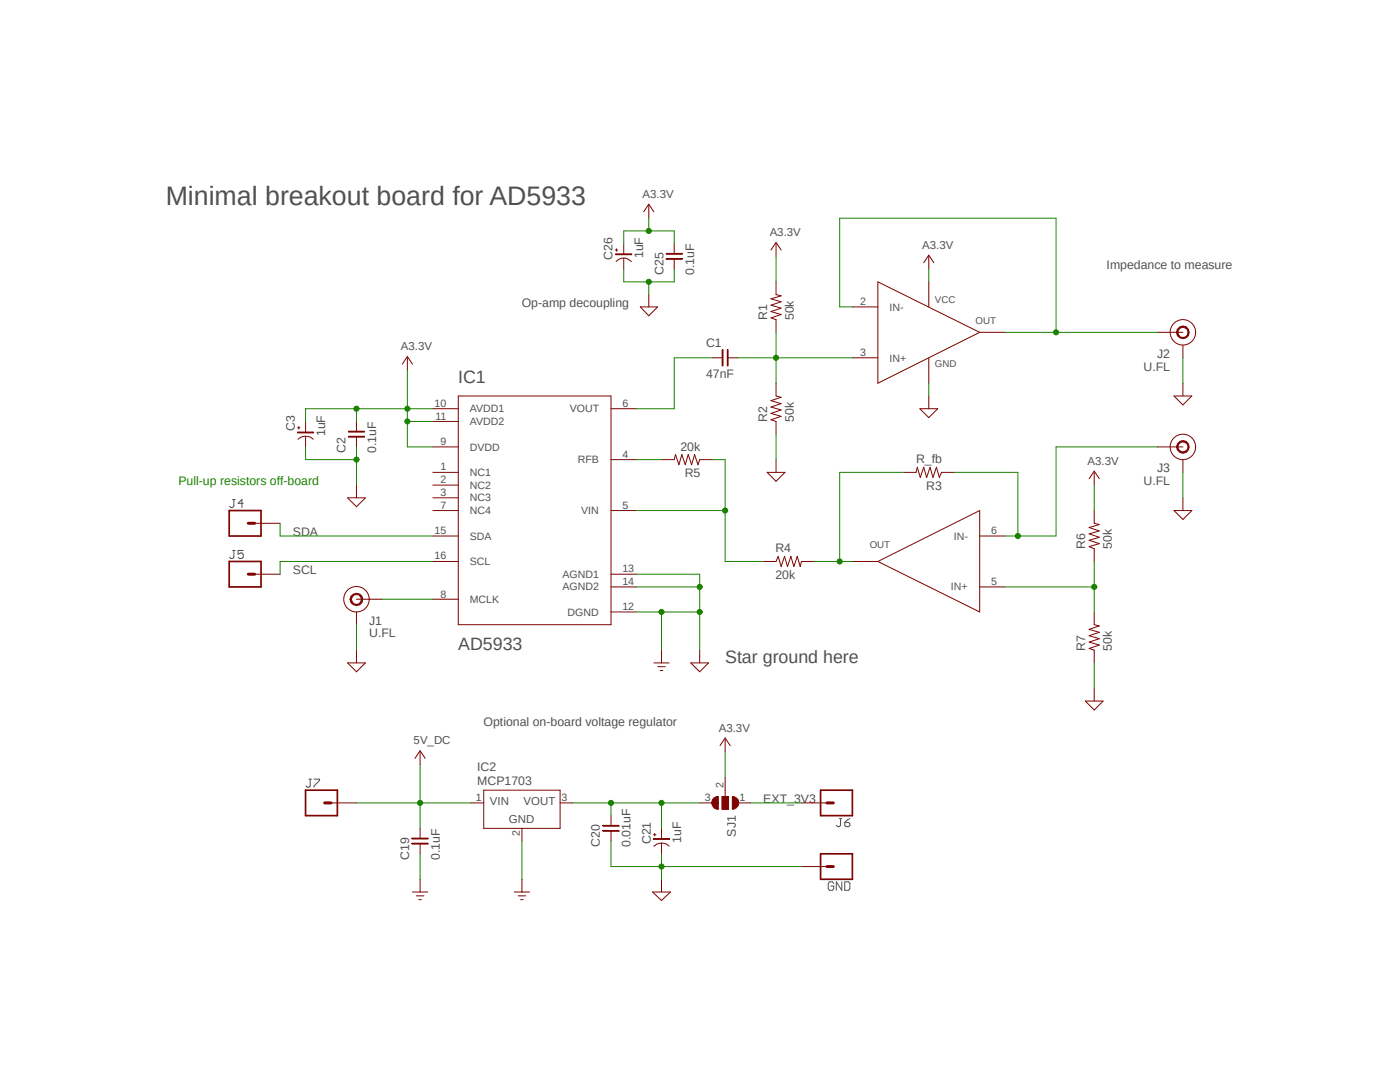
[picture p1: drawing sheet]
<?xml version="1.0" encoding="utf-8"?>
<!DOCTYPE eagle SYSTEM "eagle.dtd">
<!--
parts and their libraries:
SparkFun-Connectors: Licensing: Creative Commons ShareAlike 4.0 International - https://creativecommons.org/licenses/by-sa/4.0
-->
<eagle version="9.0.0">
<drawing>
<settings>
<setting alwaysvectorfont="no"/>
<setting keepoldvectorfont="yes"/>
<setting verticaltext="up"/>
</settings>
<grid distance="0.1" unitdist="inch" unit="inch" style="lines" multiple="1" display="no" altdistance="0.01" altunitdist="inch" altunit="inch"/>
<schematic xreflabel="%F%N/%S.%C%R" xrefpart="/%S.%C%R">
<libraries>
<library name="thomas">
<symbols>
<symbol name="GND">
<wire x1="-1.524" y1="0" x2="0" y2="0" width="0.254" layer="94"/>
<wire x1="0" y1="0" x2="1.524" y2="0" width="0.254" layer="94"/>
<wire x1="-0.762" y1="-0.762" x2="0.762" y2="-0.762" width="0.254" layer="94"/>
<wire x1="-0.254" y1="-1.524" x2="0.254" y2="-1.524" width="0.254" layer="94"/>
<pin name="GND" x="0" y="2.54" visible="off" length="short" direction="sup" rot="R270"/>
</symbol>
<symbol name="VCC">
<wire x1="-1.016" y1="1.27" x2="0" y2="2.794" width="0.254" layer="94"/>
<wire x1="0" y1="2.794" x2="1.016" y2="1.27" width="0.254" layer="94"/>
<text x="-1.27" y="4.064" size="1.6764" layer="95">&gt;VALUE</text>
<pin name="VCC" x="0" y="0" visible="pad" length="short" direction="sup" rot="R90"/>
</symbol>
<symbol name="RESISTOR">
<wire x1="-2.54" y1="0" x2="-2.159" y2="1.016" width="0.1524" layer="94"/>
<wire x1="-2.159" y1="1.016" x2="-1.524" y2="-1.016" width="0.1524" layer="94"/>
<wire x1="-1.524" y1="-1.016" x2="-0.889" y2="1.016" width="0.1524" layer="94"/>
<wire x1="-0.889" y1="1.016" x2="-0.254" y2="-1.016" width="0.1524" layer="94"/>
<wire x1="-0.254" y1="-1.016" x2="0.381" y2="1.016" width="0.1524" layer="94"/>
<wire x1="0.381" y1="1.016" x2="1.016" y2="-1.016" width="0.1524" layer="94"/>
<wire x1="1.016" y1="-1.016" x2="1.651" y2="1.016" width="0.1524" layer="94"/>
<wire x1="1.651" y1="1.016" x2="2.286" y2="-1.016" width="0.1524" layer="94"/>
<wire x1="2.286" y1="-1.016" x2="2.54" y2="0" width="0.1524" layer="94"/>
<text x="-2.667" y="1.7526" size="1.778" layer="95">&gt;NAME</text>
<text x="-2.667" y="-3.556" size="1.778" layer="96">&gt;VALUE</text>
<pin name="2" x="5.08" y="0" visible="off" length="short" direction="pas" swaplevel="1" rot="R180"/>
<pin name="1" x="-5.08" y="0" visible="off" length="short" direction="pas" swaplevel="1"/>
</symbol>
<symbol name="CAPACITOR">
<wire x1="-0.508" y1="0" x2="-2.54" y2="0" width="0.1524" layer="94"/>
<wire x1="0.508" y1="0" x2="2.54" y2="0" width="0.1524" layer="94"/>
<text x="-3.81" y="2.159" size="1.778" layer="95">&gt;NAME</text>
<text x="-3.81" y="-3.937" size="1.778" layer="96">&gt;VALUE</text>
<rectangle x1="-0.635" y1="-1.651" x2="-0.381" y2="1.651" layer="94"/>
<rectangle x1="0.381" y1="-1.651" x2="0.635" y2="1.651" layer="94"/>
<pin name="1" x="-2.54" y="0" visible="off" length="point" direction="pas" swaplevel="1"/>
<pin name="2" x="2.54" y="0" visible="off" length="point" direction="pas" swaplevel="1" rot="R180"/>
</symbol>
<symbol name="AD5933">
<wire x1="-15.24" y1="22.86" x2="15.24" y2="22.86" width="0.254" layer="94"/>
<wire x1="15.24" y1="22.86" x2="15.24" y2="-22.86" width="0.254" layer="94"/>
<wire x1="15.24" y1="-22.86" x2="-15.24" y2="-22.86" width="0.254" layer="94"/>
<wire x1="-15.24" y1="-22.86" x2="-15.24" y2="22.86" width="0.254" layer="94"/>
<text x="-15.24" y="25.4" size="2.54" layer="95">&gt;NAME</text>
<text x="-15.24" y="-27.94" size="2.54" layer="96">&gt;VALUE</text>
<pin name="NC1" x="-20.32" y="7.62" length="middle" direction="nc"/>
<pin name="NC2" x="-20.32" y="5.08" length="middle" direction="nc"/>
<pin name="NC3" x="-20.32" y="2.54" length="middle" direction="nc"/>
<pin name="RFB" x="20.32" y="10.16" length="middle" rot="R180"/>
<pin name="VIN" x="20.32" y="0" length="middle" rot="R180"/>
<pin name="VOUT" x="20.32" y="20.32" length="middle" rot="R180"/>
<pin name="NC4" x="-20.32" y="0" length="middle" direction="nc"/>
<pin name="MCLK" x="-20.32" y="-17.78" length="middle"/>
<pin name="DVDD" x="-20.32" y="12.7" length="middle"/>
<pin name="AVDD1" x="-20.32" y="20.32" length="middle"/>
<pin name="AVDD2" x="-20.32" y="17.78" length="middle"/>
<pin name="DGND" x="20.32" y="-20.32" length="middle" rot="R180"/>
<pin name="AGND1" x="20.32" y="-12.7" length="middle" rot="R180"/>
<pin name="AGND2" x="20.32" y="-15.24" length="middle" rot="R180"/>
<pin name="SDA" x="-20.32" y="-5.08" length="middle"/>
<pin name="SCL" x="-20.32" y="-10.16" length="middle"/>
</symbol>
<symbol name="OPAMP_PRIMARY">
<wire x1="-7.62" y1="10.16" x2="-7.62" y2="-10.16" width="0.254" layer="94"/>
<wire x1="-7.62" y1="-10.16" x2="12.7" y2="0" width="0.254" layer="94"/>
<wire x1="12.7" y1="0" x2="-7.62" y2="10.16" width="0.254" layer="94"/>
<text x="3.81" y="5.842" size="1.4224" layer="95">VCC</text>
<text x="3.81" y="-6.858" size="1.4224" layer="95">GND</text>
<text x="11.938" y="1.778" size="1.4224" layer="95">OUT</text>
<pin name="IN-" x="-12.7" y="5.08" length="middle"/>
<pin name="IN+" x="-12.7" y="-5.08" length="middle"/>
<pin name="OUT" x="17.78" y="0" visible="off" length="middle" rot="R180"/>
<pin name="VCC" x="2.54" y="10.16" visible="off" length="middle" rot="R270"/>
<pin name="GND" x="2.54" y="-10.16" visible="off" length="middle" rot="R90"/>
<text x="11.43" y="-7.62" size="2.54" layer="95">&gt;VALUE</text>
</symbol>
<symbol name="OPAMP">
<wire x1="-7.62" y1="10.16" x2="-7.62" y2="-10.16" width="0.254" layer="94"/>
<wire x1="-7.62" y1="-10.16" x2="12.7" y2="0" width="0.254" layer="94"/>
<wire x1="12.7" y1="0" x2="-7.62" y2="10.16" width="0.254" layer="94"/>
<text x="10.16" y="2.54" size="1.4224" layer="95">OUT</text>
<pin name="IN-" x="-12.7" y="5.08" length="middle"/>
<pin name="IN+" x="-12.7" y="-5.08" length="middle"/>
<pin name="OUT" x="17.78" y="0" visible="off" length="middle" rot="R180"/>
<text x="5.08" y="-10.16" size="2.54" layer="96">&gt;VALUE</text>
</symbol>
<symbol name="CAPACITOR+">
<wire x1="1.016" y1="-1.524" x2="1.016" y2="1.524" width="0.254" layer="94" curve="-90"/>
<wire x1="-1.27" y1="1.651" x2="-1.27" y2="1.143" width="0.1524" layer="94"/>
<wire x1="-1.016" y1="1.397" x2="-1.524" y2="1.397" width="0.1524" layer="94"/>
<wire x1="-2.54" y1="0" x2="-0.381" y2="0" width="0.1524" layer="94"/>
<wire x1="2.54" y1="0" x2="0.381" y2="0" width="0.1524" layer="94"/>
<text x="-3.81" y="2.159" size="1.778" layer="95">&gt;NAME</text>
<text x="-3.81" y="-3.937" size="1.778" layer="96">&gt;VALUE</text>
<rectangle x1="-0.508" y1="-1.651" x2="-0.254" y2="1.651" layer="94"/>
<pin name="1" x="-2.54" y="0" visible="off" length="point" direction="pas" swaplevel="1"/>
<pin name="2" x="2.54" y="0" visible="off" length="point" direction="pas" swaplevel="1" rot="R180"/>
</symbol>
<symbol name="AGND">
<pin name="P$1" x="0" y="2.54" visible="off" length="short" direction="sup" rot="R270"/>
<wire x1="-1.778" y1="0" x2="1.778" y2="0" width="0.254" layer="94"/>
<wire x1="1.778" y1="0" x2="0" y2="-1.778" width="0.254" layer="94"/>
<wire x1="0" y1="-1.778" x2="-1.778" y2="0" width="0.254" layer="94"/>
</symbol>
<symbol name="MCP1703">
<wire x1="-7.62" y1="-2.54" x2="7.62" y2="-2.54" width="0.254" layer="94"/>
<wire x1="7.62" y1="-2.54" x2="7.62" y2="5.08" width="0.254" layer="94"/>
<wire x1="7.62" y1="5.08" x2="-7.62" y2="5.08" width="0.254" layer="94"/>
<wire x1="-7.62" y1="5.08" x2="-7.62" y2="-2.54" width="0.254" layer="94"/>
<text x="-8.89" y="8.89" size="1.778" layer="95">&gt;NAME</text>
<text x="-8.89" y="6.096" size="1.778" layer="96">&gt;VALUE</text>
<text x="-2.54" y="-1.524" size="1.6764" layer="95">GND</text>
<text x="0.381" y="2.032" size="1.6764" layer="95">VOUT</text>
<text x="-6.35" y="2.032" size="1.6764" layer="95">VIN</text>
<pin name="GND" x="0" y="-5.08" visible="pad" length="short" direction="pwr" rot="R90"/>
<pin name="VIN" x="-10.16" y="2.54" visible="pad" length="short" direction="pwr"/>
<pin name="VOUT" x="10.16" y="2.54" visible="pad" length="short" direction="pwr" rot="R180"/>
</symbol>
</symbols>
<devicesets>
<deviceset name="RESISTOR" prefix="R" uservalue="yes">
<gates>
<gate name="G$1" symbol="RESISTOR" x="0" y="0"/>
</gates>
<devices>
<device name="0805" package="0805">
<connects>
<connect gate="G$1" pin="1" pad="1"/>
<connect gate="G$1" pin="2" pad="2"/>
</connects>
<technologies>
<technology name="SMD"/>
</technologies>
</device>
<device name="1206" package="1206">
<connects>
<connect gate="G$1" pin="1" pad="1"/>
<connect gate="G$1" pin="2" pad="2"/>
</connects>
<technologies>
<technology name="SMD"/>
</technologies>
</device>
</devices>
</deviceset>
<deviceset name="CAPACITOR" prefix="C" uservalue="yes">
<gates>
<gate name="G$1" symbol="CAPACITOR" x="0" y="0"/>
</gates>
<devices>
<device name="0805" package="0805">
<connects>
<connect gate="G$1" pin="1" pad="1"/>
<connect gate="G$1" pin="2" pad="2"/>
</connects>
<technologies>
<technology name=""/>
</technologies>
</device>
<device name="1206" package="1206">
<connects>
<connect gate="G$1" pin="1" pad="1"/>
<connect gate="G$1" pin="2" pad="2"/>
</connects>
<technologies>
<technology name=""/>
</technologies>
</device>
</devices>
</deviceset>
<deviceset name="AD5933" prefix="IC">
<gates>
<gate name="G$1" symbol="AD5933" x="0" y="0"/>
</gates>
<devices>
<device name="" package="SSOP_16">
<connects>
<connect gate="G$1" pin="AGND1" pad="13"/>
<connect gate="G$1" pin="AGND2" pad="14"/>
<connect gate="G$1" pin="AVDD1" pad="10"/>
<connect gate="G$1" pin="AVDD2" pad="11"/>
<connect gate="G$1" pin="DGND" pad="12"/>
<connect gate="G$1" pin="DVDD" pad="9"/>
<connect gate="G$1" pin="MCLK" pad="8"/>
<connect gate="G$1" pin="NC1" pad="1"/>
<connect gate="G$1" pin="NC2" pad="2"/>
<connect gate="G$1" pin="NC3" pad="3"/>
<connect gate="G$1" pin="NC4" pad="7"/>
<connect gate="G$1" pin="RFB" pad="4"/>
<connect gate="G$1" pin="SCL" pad="16"/>
<connect gate="G$1" pin="SDA" pad="15"/>
<connect gate="G$1" pin="VIN" pad="5"/>
<connect gate="G$1" pin="VOUT" pad="6"/>
</connects>
<technologies>
<technology name=""/>
</technologies>
</device>
</devices>
</deviceset>
<deviceset name="GND">
<gates>
<gate name="G$1" symbol="GND" x="0" y="0"/>
</gates>
<devices>
<device name="">
<technologies>
<technology name=""/>
</technologies>
</device>
</devices>
</deviceset>
<deviceset name="3.3V">
<gates>
<gate name="G$1" symbol="VCC" x="0" y="0"/>
</gates>
<devices>
<device name="">
<technologies>
<technology name=""/>
</technologies>
</device>
</devices>
</deviceset>
<deviceset name="AD8606" prefix="IC">
<gates>
<gate name="G$2" symbol="OPAMP" x="-2.54" y="-12.7"/>
<gate name="G$1" symbol="OPAMP_PRIMARY" x="-2.54" y="12.7"/>
</gates>
<devices>
<device name="" package="MSOP_8">
<connects>
<connect gate="G$1" pin="GND" pad="P$4"/>
<connect gate="G$1" pin="IN+" pad="P$3"/>
<connect gate="G$1" pin="IN-" pad="P$2"/>
<connect gate="G$1" pin="OUT" pad="P$1"/>
<connect gate="G$1" pin="VCC" pad="P$8"/>
<connect gate="G$2" pin="IN+" pad="P$5"/>
<connect gate="G$2" pin="IN-" pad="P$6"/>
<connect gate="G$2" pin="OUT" pad="P$7"/>
</connects>
<technologies>
<technology name=""/>
</technologies>
</device>
<device name="SOIC_8" package="SO_8">
<connects>
<connect gate="G$1" pin="GND" pad="4"/>
<connect gate="G$1" pin="IN+" pad="3"/>
<connect gate="G$1" pin="IN-" pad="2"/>
<connect gate="G$1" pin="OUT" pad="1"/>
<connect gate="G$1" pin="VCC" pad="8"/>
<connect gate="G$2" pin="IN+" pad="5"/>
<connect gate="G$2" pin="IN-" pad="6"/>
<connect gate="G$2" pin="OUT" pad="7"/>
</connects>
<technologies>
<technology name=""/>
</technologies>
</device>
</devices>
</deviceset>
<deviceset name="CAPACITOR+" prefix="C" uservalue="yes">
<gates>
<gate name="G$1" symbol="CAPACITOR+" x="0" y="0"/>
</gates>
<devices>
<device name="" package="1206">
<connects>
<connect gate="G$1" pin="1" pad="1"/>
<connect gate="G$1" pin="2" pad="2"/>
</connects>
<technologies>
<technology name=""/>
</technologies>
</device>
</devices>
</deviceset>
<deviceset name="AGND">
<gates>
<gate name="G$1" symbol="AGND" x="0" y="-2.54"/>
</gates>
<devices>
<device name="">
<technologies>
<technology name=""/>
</technologies>
</device>
</devices>
</deviceset>
<deviceset name="MCP1703" prefix="IC">
<gates>
<gate name="G$1" symbol="MCP1703" x="0" y="2.54"/>
</gates>
<devices>
<device name="" package="SOT-23A">
<connects>
<connect gate="G$1" pin="GND" pad="2"/>
<connect gate="G$1" pin="VIN" pad="1"/>
<connect gate="G$1" pin="VOUT" pad="3"/>
</connects>
<technologies>
<technology name=""/>
</technologies>
</device>
</devices>
</deviceset>
</devicesets>
</library>
<library name="jumper">
<symbols>
<symbol name="SJ_2">
<wire x1="-0.635" y1="-1.397" x2="0.635" y2="-1.397" width="1.27" layer="94" curve="180" cap="flat"/>
<wire x1="-0.635" y1="1.397" x2="0.635" y2="1.397" width="1.27" layer="94" curve="-180" cap="flat"/>
<wire x1="1.27" y1="-0.635" x2="-1.27" y2="-0.635" width="0.1524" layer="94"/>
<wire x1="-1.27" y1="-0.635" x2="-1.27" y2="0" width="0.1524" layer="94"/>
<wire x1="-1.27" y1="0" x2="-1.27" y2="0.635" width="0.1524" layer="94"/>
<wire x1="-1.27" y1="0.635" x2="1.27" y2="0.635" width="0.1524" layer="94"/>
<wire x1="1.27" y1="0.635" x2="1.27" y2="-0.635" width="0.1524" layer="94"/>
<wire x1="-2.54" y1="0" x2="-1.27" y2="0" width="0.1524" layer="94"/>
<text x="2.54" y="0.381" size="1.778" layer="95">&gt;NAME</text>
<text x="2.54" y="-1.905" size="1.778" layer="96">&gt;VALUE</text>
<rectangle x1="-1.27" y1="-0.635" x2="1.27" y2="0.635" layer="94"/>
<pin name="3" x="0" y="-5.08" visible="pad" length="short" direction="pas" rot="R90"/>
<pin name="1" x="0" y="5.08" visible="pad" length="short" direction="pas" rot="R270"/>
<pin name="2" x="-5.08" y="0" visible="pad" length="short" direction="pas"/>
</symbol>
</symbols>
<devicesets>
<deviceset name="SJ2W" prefix="SJ" uservalue="yes">
<gates>
<gate name="G$1" symbol="SJ_2" x="0" y="0"/>
</gates>
<devices>
<device name="W" package="SJ_2W">
<connects>
<connect gate="G$1" pin="1" pad="1"/>
<connect gate="G$1" pin="2" pad="2"/>
<connect gate="G$1" pin="3" pad="3"/>
</connects>
<package3dinstances>
<package3dinstance package3d_urn="urn:adsk.eagle:package:15476/1"/>
</package3dinstances>
<technologies>
<technology name=""/>
</technologies>
</device>
<device name="" package="SJ_2">
<connects>
<connect gate="G$1" pin="1" pad="1"/>
<connect gate="G$1" pin="2" pad="2"/>
<connect gate="G$1" pin="3" pad="3"/>
</connects>
<package3dinstances>
<package3dinstance package3d_urn="urn:adsk.eagle:package:15474/1"/>
</package3dinstances>
<technologies>
<technology name=""/>
</technologies>
</device>
</devices>
</deviceset>
</devicesets>
</library>
<library name="SparkFun-Connectors">
<symbols>
<symbol name="U.FL-1">
<circle x="0" y="0" radius="1.1359" width="0.254" layer="94"/>
<circle x="0" y="0" radius="2.54" width="0.254" layer="94"/>
<pin name="GND" x="0" y="-5.08" visible="off" length="short" rot="R90"/>
<pin name="SIGNAL" x="5.08" y="0" visible="off" length="middle" rot="R180"/>
<text x="2.54" y="-5.08" size="1.778" layer="95">&gt;NAME</text>
<text x="2.54" y="-7.62" size="1.778" layer="96">&gt;Value</text>
</symbol>
<symbol name="CONN_01">
<wire x1="3.81" y1="-2.54" x2="-2.54" y2="-2.54" width="0.4064" layer="94"/>
<wire x1="1.27" y1="0" x2="2.54" y2="0" width="0.6096" layer="94"/>
<wire x1="-2.54" y1="2.54" x2="-2.54" y2="-2.54" width="0.4064" layer="94"/>
<wire x1="3.81" y1="-2.54" x2="3.81" y2="2.54" width="0.4064" layer="94"/>
<wire x1="-2.54" y1="2.54" x2="3.81" y2="2.54" width="0.4064" layer="94"/>
<text x="-2.54" y="-4.826" size="1.778" layer="96" font="vector">&gt;VALUE</text>
<text x="-2.54" y="3.048" size="1.778" layer="95" font="vector">&gt;NAME</text>
<pin name="1" x="7.62" y="0" visible="off" length="middle" direction="pas" swaplevel="1" rot="R180"/>
</symbol>
</symbols>
<devicesets>
<deviceset name="U.FL2PIN" prefix="J" uservalue="yes">
<gates>
<gate name="G$1" symbol="U.FL-1" x="0" y="0"/>
</gates>
<devices>
<device name="" package="U.FL">
<connects>
<connect gate="G$1" pin="GND" pad="1 2"/>
<connect gate="G$1" pin="SIGNAL" pad="FEED"/>
</connects>
<package3dinstances>
<package3dinstance package3d_urn="urn:adsk.eagle:package:38237/1"/>
</package3dinstances>
<technologies>
<technology name="">
<attribute name="PROD_ID" value="CONN-09193"/>
<attribute name="SF_ID" value="WRL-09144" constant="no"/>
<attribute name="VALUE" value="U.FL"/>
</technology>
</technologies>
</device>
</devices>
</deviceset>
<deviceset name="CONN_01" prefix="J" uservalue="yes">
<gates>
<gate name="G$1" symbol="CONN_01" x="0" y="0"/>
</gates>
<devices>
<device name="PTH_LONGPAD" package="1X01_LONGPAD">
<connects>
<connect gate="G$1" pin="1" pad="1"/>
</connects>
<package3dinstances>
<package3dinstance package3d_urn="urn:adsk.eagle:package:38030/1"/>
</package3dinstances>
<technologies>
<technology name=""/>
</technologies>
</device>
<device name="" package="1X01">
<connects>
<connect gate="G$1" pin="1" pad="1"/>
</connects>
<package3dinstances>
<package3dinstance package3d_urn="urn:adsk.eagle:package:38028/1"/>
</package3dinstances>
<technologies>
<technology name=""/>
</technologies>
</device>
<device name="PTH_2MM" package="1X01_2MM">
<connects>
<connect gate="G$1" pin="1" pad="1"/>
</connects>
<package3dinstances>
<package3dinstance package3d_urn="urn:adsk.eagle:package:38029/1"/>
</package3dinstances>
<technologies>
<technology name=""/>
</technologies>
</device>
<device name="OFFSET" package="1X01_OFFSET">
<connects>
<connect gate="G$1" pin="1" pad="1"/>
</connects>
<package3dinstances>
<package3dinstance package3d_urn="urn:adsk.eagle:package:38035/1"/>
</package3dinstances>
<technologies>
<technology name=""/>
</technologies>
</device>
<device name="POGOPIN_HOLE_LARGE" package="1X01_POGOPIN_HOLE_0.061_DIA">
<connects>
<connect gate="G$1" pin="1" pad="1"/>
</connects>
<package3dinstances>
<package3dinstance package3d_urn="urn:adsk.eagle:package:38036/1"/>
</package3dinstances>
<technologies>
<technology name=""/>
</technologies>
</device>
<device name="POGOPIN_HOLE_0.58" package="1X01_POGOPIN_HOLE_0.58_DIA">
<connects>
<connect gate="G$1" pin="1" pad="1"/>
</connects>
<package3dinstances>
<package3dinstance package3d_urn="urn:adsk.eagle:package:38031/1"/>
</package3dinstances>
<technologies>
<technology name=""/>
</technologies>
</device>
<device name="SNAP-FEMALE" package="SNAP-FEMALE">
<connects>
<connect gate="G$1" pin="1" pad="1"/>
</connects>
<package3dinstances>
<package3dinstance package3d_urn="urn:adsk.eagle:package:38032/1"/>
</package3dinstances>
<technologies>
<technology name=""/>
</technologies>
</device>
<device name="SNAP-MALE" package="SNAP-MALE">
<connects>
<connect gate="G$1" pin="1" pad="2"/>
</connects>
<package3dinstances>
<package3dinstance package3d_urn="urn:adsk.eagle:package:38033/1"/>
</package3dinstances>
<technologies>
<technology name=""/>
</technologies>
</device>
<device name="SPRING-CONN" package="SPRING-CONNECTOR">
<connects>
<connect gate="G$1" pin="1" pad="P$2"/>
</connects>
<package3dinstances>
<package3dinstance package3d_urn="urn:adsk.eagle:package:38034/1"/>
</package3dinstances>
<technologies>
<technology name="">
<attribute name="SF_ID" value="PRT-11822" constant="no"/>
</technology>
</technologies>
</device>
<device name="PTH_NO_SILK_KIT" package="1X01NS_KIT">
<connects>
<connect gate="G$1" pin="1" pad="1"/>
</connects>
<package3dinstances>
<package3dinstance package3d_urn="urn:adsk.eagle:package:38038/1"/>
</package3dinstances>
<technologies>
<technology name=""/>
</technologies>
</device>
<device name="PTH_NO_SILK_YES_STOP" package="1X01_NO_SILK">
<connects>
<connect gate="G$1" pin="1" pad="1"/>
</connects>
<package3dinstances>
<package3dinstance package3d_urn="urn:adsk.eagle:package:38041/1"/>
</package3dinstances>
<technologies>
<technology name=""/>
</technologies>
</device>
<device name="SMTSO-256-ET-0.165DIA" package="SMTSO-256-ET-0.165DIA">
<connects>
<connect gate="G$1" pin="1" pad="P$1"/>
</connects>
<package3dinstances>
<package3dinstance package3d_urn="urn:adsk.eagle:package:38037/1"/>
</package3dinstances>
<technologies>
<technology name="">
<attribute name="PROD_ID" value="HW-08694" constant="no"/>
</technology>
</technologies>
</device>
</devices>
</deviceset>
</devicesets>
</library>
</libraries>
<attributes>
</attributes>
<variantdefs>
</variantdefs>
<classes>
<class number="0" name="default" width="0" drill="0">
</class>
</classes>
<parts>
<part name="IC1" library="thomas" deviceset="AD5933" device=""/>
<part name="R1" library="thomas" deviceset="RESISTOR" device="0805" technology="SMD" value="50k"/>
<part name="R2" library="thomas" deviceset="RESISTOR" device="0805" technology="SMD" value="50k"/>
<part name="R3" library="thomas" deviceset="RESISTOR" device="0805" technology="SMD" value="R_fb"/>
<part name="R4" library="thomas" deviceset="RESISTOR" device="0805" technology="SMD" value="20k"/>
<part name="R5" library="thomas" deviceset="RESISTOR" device="0805" technology="SMD" value="20k"/>
<part name="R6" library="thomas" deviceset="RESISTOR" device="0805" technology="SMD" value="50k"/>
<part name="R7" library="thomas" deviceset="RESISTOR" device="0805" technology="SMD" value="50k"/>
<part name="C1" library="thomas" deviceset="CAPACITOR" device="0805" value="47nF"/>
<part name="U$2" library="thomas" deviceset="GND" device=""/>
<part name="U$5" library="thomas" deviceset="3.3V" device="" value="A3.3V"/>
<part name="U$6" library="thomas" deviceset="3.3V" device="" value="A3.3V"/>
<part name="U$7" library="thomas" deviceset="3.3V" device="" value="A3.3V"/>
<part name="IC8" library="thomas" deviceset="AD8606" device="SOIC_8" value="AD8606SOIC_8"/>
<part name="U$8" library="thomas" deviceset="3.3V" device="" value="A3.3V"/>
<part name="C2" library="thomas" deviceset="CAPACITOR" device="0805" value="0.1uF"/>
<part name="C19" library="thomas" deviceset="CAPACITOR" device="0805" value="0.1uF"/>
<part name="C20" library="thomas" deviceset="CAPACITOR" device="0805" value="0.01uF"/>
<part name="U$32" library="thomas" deviceset="GND" device=""/>
<part name="U$33" library="thomas" deviceset="GND" device=""/>
<part name="C21" library="thomas" deviceset="CAPACITOR+" device="" value="1uF"/>
<part name="IC2_AVDD2" library="thomas" deviceset="3.3V" device="" value="A3.3V"/>
<part name="C3" library="thomas" deviceset="CAPACITOR+" device="" value="1uF"/>
<part name="C25" library="thomas" deviceset="CAPACITOR" device="0805" value="0.1uF"/>
<part name="U$46" library="thomas" deviceset="3.3V" device="" value="A3.3V"/>
<part name="C26" library="thomas" deviceset="CAPACITOR+" device="" value="1uF"/>
<part name="U$18" library="thomas" deviceset="AGND" device=""/>
<part name="U$4" library="thomas" deviceset="AGND" device=""/>
<part name="U$9" library="thomas" deviceset="AGND" device=""/>
<part name="U$10" library="thomas" deviceset="AGND" device=""/>
<part name="U$12" library="thomas" deviceset="AGND" device=""/>
<part name="U$3" library="thomas" deviceset="AGND" device=""/>
<part name="U$23" library="thomas" deviceset="AGND" device=""/>
<part name="U$25" library="thomas" deviceset="AGND" device=""/>
<part name="U3V7" library="thomas" deviceset="3.3V" device="" value="5V_DC"/>
<part name="U$11" library="thomas" deviceset="AGND" device=""/>
<part name="IC2" library="thomas" deviceset="MCP1703" device=""/>
<part name="U$1" library="thomas" deviceset="AGND" device=""/>
<part name="SJ1" library="jumper" deviceset="SJ2W" device="" package3d_urn="urn:adsk.eagle:package:15474/1"/>
<part name="J1" library="SparkFun-Connectors" deviceset="U.FL2PIN" device="" package3d_urn="urn:adsk.eagle:package:38237/1" value="U.FL"/>
<part name="J2" library="SparkFun-Connectors" deviceset="U.FL2PIN" device="" package3d_urn="urn:adsk.eagle:package:38237/1" value="U.FL"/>
<part name="J3" library="SparkFun-Connectors" deviceset="U.FL2PIN" device="" package3d_urn="urn:adsk.eagle:package:38237/1" value="U.FL"/>
<part name="J4" library="SparkFun-Connectors" deviceset="CONN_01" device="PTH_NO_SILK_YES_STOP" package3d_urn="urn:adsk.eagle:package:38041/1"/>
<part name="J5" library="SparkFun-Connectors" deviceset="CONN_01" device="PTH_NO_SILK_YES_STOP" package3d_urn="urn:adsk.eagle:package:38041/1"/>
<part name="J6" library="SparkFun-Connectors" deviceset="CONN_01" device="PTH_NO_SILK_YES_STOP" package3d_urn="urn:adsk.eagle:package:38041/1"/>
<part name="GND" library="SparkFun-Connectors" deviceset="CONN_01" device="PTH_NO_SILK_YES_STOP" package3d_urn="urn:adsk.eagle:package:38041/1"/>
<part name="J7" library="SparkFun-Connectors" deviceset="CONN_01" device="PTH_NO_SILK_YES_STOP" package3d_urn="urn:adsk.eagle:package:38041/1"/>
</parts>
<sheets>
<sheet>
<plain>
<text x="139.7" y="35.56" size="1.778" layer="97">Impedance to measure</text>
<text x="22.86" y="27.94" size="1.778" layer="97">Op-amp decoupling</text>
<text x="63.5" y="-43.18" size="2.54" layer="97">Star ground here</text>
<text x="15.24" y="-55.88" size="1.778" layer="97">Optional on-board voltage regulator</text>
<text x="-45.72" y="-7.62" size="1.778" layer="91">Pull-up resistors off-board</text>
<text x="-48.26" y="48.26" size="3.81" layer="97">Minimal breakout board for AD5933</text>
</plain>
<instances>
<instance part="IC1" gate="G$1" x="25.4" y="-12.7"/>
<instance part="R1" gate="G$1" x="73.66" y="27.94" rot="R90"/>
<instance part="R2" gate="G$1" x="73.66" y="7.62" rot="R90"/>
<instance part="R3" gate="G$1" x="104.14" y="-5.08" rot="R180"/>
<instance part="R4" gate="G$1" x="76.2" y="-22.86"/>
<instance part="R5" gate="G$1" x="55.88" y="-2.54" rot="R180"/>
<instance part="R6" gate="G$1" x="137.16" y="-17.78" rot="R90"/>
<instance part="R7" gate="G$1" x="137.16" y="-38.1" rot="R90"/>
<instance part="C1" gate="G$1" x="63.5" y="17.78"/>
<instance part="U$2" gate="G$1" x="50.8" y="-43.18"/>
<instance part="U$5" gate="G$1" x="137.16" y="-7.62"/>
<instance part="U$6" gate="G$1" x="73.66" y="38.1"/>
<instance part="U$7" gate="G$1" x="0" y="15.24"/>
<instance part="IC8" gate="G$2" x="106.68" y="-22.86" smashed="yes" rot="MR0"/>
<instance part="IC8" gate="G$1" x="101.6" y="22.86" smashed="yes"/>
<instance part="U$8" gate="G$1" x="104.14" y="35.56"/>
<instance part="C2" gate="G$1" x="-10.16" y="2.54" rot="R90"/>
<instance part="C19" gate="G$1" x="2.54" y="-78.74" rot="R90"/>
<instance part="C20" gate="G$1" x="40.64" y="-76.2" rot="R90"/>
<instance part="U$32" gate="G$1" x="22.86" y="-88.9"/>
<instance part="U$33" gate="G$1" x="2.54" y="-88.9"/>
<instance part="C21" gate="G$1" x="50.8" y="-78.74" rot="MR270"/>
<instance part="IC2_AVDD2" gate="G$1" x="63.5" y="-60.96"/>
<instance part="C3" gate="G$1" x="-20.32" y="2.54" rot="MR270"/>
<instance part="C25" gate="G$1" x="53.34" y="38.1" rot="R90"/>
<instance part="U$46" gate="G$1" x="48.26" y="45.72"/>
<instance part="C26" gate="G$1" x="43.18" y="38.1" rot="MR270"/>
<instance part="U$18" gate="G$1" x="50.8" y="-88.9"/>
<instance part="U$4" gate="G$1" x="137.16" y="-50.8"/>
<instance part="U$9" gate="G$1" x="154.94" y="-12.7"/>
<instance part="U$10" gate="G$1" x="154.94" y="10.16"/>
<instance part="U$12" gate="G$1" x="104.14" y="7.62"/>
<instance part="U$3" gate="G$1" x="73.66" y="-5.08"/>
<instance part="U$23" gate="G$1" x="48.26" y="27.94"/>
<instance part="U$25" gate="G$1" x="58.42" y="-43.18"/>
<instance part="U3V7" gate="G$1" x="2.54" y="-63.5"/>
<instance part="U$11" gate="G$1" x="-10.16" y="-10.16"/>
<instance part="IC2" gate="G$1" x="22.86" y="-73.66"/>
<instance part="U$1" gate="G$1" x="-10.16" y="-43.18"/>
<instance part="SJ1" gate="G$1" x="63.5" y="-71.12" rot="R270"/>
<instance part="J1" gate="G$1" x="-10.16" y="-30.48"/>
<instance part="J2" gate="G$1" x="154.94" y="22.86" rot="MR0"/>
<instance part="J3" gate="G$1" x="154.94" y="0" rot="MR0"/>
<instance part="J4" gate="G$1" x="-33.02" y="-15.24"/>
<instance part="J5" gate="G$1" x="-33.02" y="-25.4"/>
<instance part="J6" gate="G$1" x="86.36" y="-71.12" rot="R180"/>
<instance part="GND" gate="G$1" x="86.36" y="-83.82" rot="R180"/>
<instance part="J7" gate="G$1" x="-17.78" y="-71.12"/>
</instances>
<busses>
</busses>
<nets>
<net name="N$1" class="0">
<segment>
<wire x1="66.04" y1="17.78" x2="73.66" y2="17.78" width="0.1524" layer="91"/>
<wire x1="73.66" y1="17.78" x2="88.9" y2="17.78" width="0.1524" layer="91"/>
<wire x1="73.66" y1="22.86" x2="73.66" y2="17.78" width="0.1524" layer="91"/>
<wire x1="73.66" y1="12.7" x2="73.66" y2="17.78" width="0.1524" layer="91"/>
<junction x="73.66" y="17.78"/>
<pinref part="C1" gate="G$1" pin="2"/>
<pinref part="R1" gate="G$1" pin="1"/>
<pinref part="R2" gate="G$1" pin="2"/>
<pinref part="IC8" gate="G$1" pin="IN+"/>
</segment>
</net>
<net name="N$2" class="0">
<segment>
<wire x1="88.9" y1="27.94" x2="86.36" y2="27.94" width="0.1524" layer="91"/>
<wire x1="86.36" y1="27.94" x2="86.36" y2="45.72" width="0.1524" layer="91"/>
<wire x1="86.36" y1="45.72" x2="129.54" y2="45.72" width="0.1524" layer="91"/>
<wire x1="129.54" y1="45.72" x2="129.54" y2="22.86" width="0.1524" layer="91"/>
<wire x1="129.54" y1="22.86" x2="119.38" y2="22.86" width="0.1524" layer="91"/>
<pinref part="IC8" gate="G$1" pin="IN-"/>
<pinref part="IC8" gate="G$1" pin="OUT"/>
<wire x1="129.54" y1="22.86" x2="149.86" y2="22.86" width="0.1524" layer="91"/>
<junction x="129.54" y="22.86"/>
<pinref part="J2" gate="G$1" pin="SIGNAL"/>
</segment>
</net>
<net name="N$3" class="0">
<segment>
<wire x1="109.22" y1="-5.08" x2="121.92" y2="-5.08" width="0.1524" layer="91"/>
<wire x1="119.38" y1="-17.78" x2="121.92" y2="-17.78" width="0.1524" layer="91"/>
<wire x1="121.92" y1="-5.08" x2="121.92" y2="-17.78" width="0.1524" layer="91"/>
<wire x1="129.54" y1="0" x2="129.54" y2="-17.78" width="0.1524" layer="91"/>
<wire x1="129.54" y1="-17.78" x2="121.92" y2="-17.78" width="0.1524" layer="91"/>
<junction x="121.92" y="-17.78"/>
<pinref part="R3" gate="G$1" pin="1"/>
<pinref part="IC8" gate="G$2" pin="IN-"/>
<wire x1="149.86" y1="0" x2="129.54" y2="0" width="0.1524" layer="91"/>
<pinref part="J3" gate="G$1" pin="SIGNAL"/>
</segment>
</net>
<net name="N$4" class="0">
<segment>
<wire x1="99.06" y1="-5.08" x2="86.36" y2="-5.08" width="0.1524" layer="91"/>
<wire x1="86.36" y1="-5.08" x2="86.36" y2="-22.86" width="0.1524" layer="91"/>
<wire x1="86.36" y1="-22.86" x2="88.9" y2="-22.86" width="0.1524" layer="91"/>
<wire x1="86.36" y1="-22.86" x2="81.28" y2="-22.86" width="0.1524" layer="91"/>
<junction x="86.36" y="-22.86"/>
<pinref part="R3" gate="G$1" pin="2"/>
<pinref part="R4" gate="G$1" pin="2"/>
<pinref part="IC8" gate="G$2" pin="OUT"/>
</segment>
</net>
<net name="N$5" class="0">
<segment>
<wire x1="119.38" y1="-27.94" x2="137.16" y2="-27.94" width="0.1524" layer="91"/>
<wire x1="137.16" y1="-27.94" x2="137.16" y2="-33.02" width="0.1524" layer="91"/>
<wire x1="137.16" y1="-22.86" x2="137.16" y2="-27.94" width="0.1524" layer="91"/>
<junction x="137.16" y="-27.94"/>
<pinref part="R7" gate="G$1" pin="2"/>
<pinref part="R6" gate="G$1" pin="1"/>
<pinref part="IC8" gate="G$2" pin="IN+"/>
</segment>
</net>
<net name="N$7" class="0">
<segment>
<wire x1="45.72" y1="-12.7" x2="63.5" y2="-12.7" width="0.1524" layer="91"/>
<wire x1="63.5" y1="-12.7" x2="63.5" y2="-22.86" width="0.1524" layer="91"/>
<wire x1="63.5" y1="-22.86" x2="71.12" y2="-22.86" width="0.1524" layer="91"/>
<wire x1="60.96" y1="-2.54" x2="63.5" y2="-2.54" width="0.1524" layer="91"/>
<wire x1="63.5" y1="-2.54" x2="63.5" y2="-12.7" width="0.1524" layer="91"/>
<junction x="63.5" y="-12.7"/>
<pinref part="R4" gate="G$1" pin="1"/>
<pinref part="IC1" gate="G$1" pin="VIN"/>
<pinref part="R5" gate="G$1" pin="1"/>
</segment>
</net>
<net name="N$6" class="0">
<segment>
<wire x1="45.72" y1="-2.54" x2="50.8" y2="-2.54" width="0.1524" layer="91"/>
<pinref part="IC1" gate="G$1" pin="RFB"/>
<pinref part="R5" gate="G$1" pin="2"/>
</segment>
</net>
<net name="N$8" class="0">
<segment>
<wire x1="60.96" y1="17.78" x2="53.34" y2="17.78" width="0.1524" layer="91"/>
<wire x1="53.34" y1="17.78" x2="53.34" y2="7.62" width="0.1524" layer="91"/>
<wire x1="53.34" y1="7.62" x2="45.72" y2="7.62" width="0.1524" layer="91"/>
<pinref part="C1" gate="G$1" pin="1"/>
<pinref part="IC1" gate="G$1" pin="VOUT"/>
</segment>
</net>
<net name="INT_3V3" class="0">
<segment>
<wire x1="40.64" y1="-71.12" x2="40.64" y2="-73.66" width="0.1524" layer="91"/>
<wire x1="40.64" y1="-71.12" x2="50.8" y2="-71.12" width="0.1524" layer="91"/>
<wire x1="50.8" y1="-71.12" x2="50.8" y2="-76.2" width="0.1524" layer="91"/>
<pinref part="C20" gate="G$1" pin="2"/>
<pinref part="C21" gate="G$1" pin="1"/>
<pinref part="IC2" gate="G$1" pin="VOUT"/>
<wire x1="33.02" y1="-71.12" x2="40.64" y2="-71.12" width="0.1524" layer="91"/>
<junction x="40.64" y="-71.12"/>
<pinref part="SJ1" gate="G$1" pin="3"/>
<wire x1="58.42" y1="-71.12" x2="50.8" y2="-71.12" width="0.1524" layer="91"/>
<junction x="50.8" y="-71.12"/>
</segment>
</net>
<net name="SDA" class="0">
<segment>
<label x="-22.86" y="-17.78" size="1.778" layer="95"/>
<pinref part="IC1" gate="G$1" pin="SDA"/>
<wire x1="5.08" y1="-17.78" x2="-25.4" y2="-17.78" width="0.1524" layer="91"/>
<pinref part="J4" gate="G$1" pin="1"/>
<wire x1="-25.4" y1="-15.24" x2="-25.4" y2="-17.78" width="0.1524" layer="91"/>
</segment>
</net>
<net name="SCL" class="0">
<segment>
<label x="-22.86" y="-25.4" size="1.778" layer="95"/>
<pinref part="IC1" gate="G$1" pin="SCL"/>
<wire x1="5.08" y1="-22.86" x2="-25.4" y2="-22.86" width="0.1524" layer="91"/>
<pinref part="J5" gate="G$1" pin="1"/>
<wire x1="-25.4" y1="-25.4" x2="-25.4" y2="-22.86" width="0.1524" layer="91"/>
</segment>
</net>
<net name="5V_DC" class="0">
<segment>
<pinref part="C19" gate="G$1" pin="2"/>
<pinref part="U3V7" gate="G$1" pin="VCC"/>
<wire x1="2.54" y1="-76.2" x2="2.54" y2="-71.12" width="0.1524" layer="91"/>
<pinref part="IC2" gate="G$1" pin="VIN"/>
<wire x1="2.54" y1="-71.12" x2="2.54" y2="-63.5" width="0.1524" layer="91"/>
<wire x1="12.7" y1="-71.12" x2="2.54" y2="-71.12" width="0.1524" layer="91"/>
<junction x="2.54" y="-71.12"/>
<pinref part="J7" gate="G$1" pin="1"/>
<wire x1="-10.16" y1="-71.12" x2="2.54" y2="-71.12" width="0.1524" layer="91"/>
</segment>
</net>
<net name="GND" class="0">
<segment>
<wire x1="2.54" y1="-81.28" x2="2.54" y2="-86.36" width="0.1524" layer="91"/>
<pinref part="C19" gate="G$1" pin="1"/>
<pinref part="U$33" gate="G$1" pin="GND"/>
</segment>
<segment>
<wire x1="50.8" y1="-81.28" x2="50.8" y2="-83.82" width="0.1524" layer="91"/>
<pinref part="C21" gate="G$1" pin="2"/>
<pinref part="U$18" gate="G$1" pin="P$1"/>
<pinref part="C20" gate="G$1" pin="1"/>
<wire x1="50.8" y1="-83.82" x2="50.8" y2="-86.36" width="0.1524" layer="91"/>
<wire x1="40.64" y1="-78.74" x2="40.64" y2="-83.82" width="0.1524" layer="91"/>
<wire x1="40.64" y1="-83.82" x2="50.8" y2="-83.82" width="0.1524" layer="91"/>
<junction x="50.8" y="-83.82"/>
<pinref part="GND" gate="G$1" pin="1"/>
<wire x1="50.8" y1="-83.82" x2="78.74" y2="-83.82" width="0.1524" layer="91"/>
</segment>
<segment>
<wire x1="104.14" y1="10.16" x2="104.14" y2="12.7" width="0.1524" layer="91"/>
<pinref part="IC8" gate="G$1" pin="GND"/>
<pinref part="U$12" gate="G$1" pin="P$1"/>
</segment>
<segment>
<wire x1="137.16" y1="-43.18" x2="137.16" y2="-48.26" width="0.1524" layer="91"/>
<pinref part="R7" gate="G$1" pin="1"/>
<pinref part="U$4" gate="G$1" pin="P$1"/>
</segment>
<segment>
<wire x1="73.66" y1="2.54" x2="73.66" y2="-2.54" width="0.1524" layer="91"/>
<pinref part="R2" gate="G$1" pin="1"/>
<pinref part="U$3" gate="G$1" pin="P$1"/>
</segment>
<segment>
<pinref part="C26" gate="G$1" pin="2"/>
<wire x1="43.18" y1="35.56" x2="43.18" y2="33.02" width="0.1524" layer="91"/>
<pinref part="C25" gate="G$1" pin="1"/>
<wire x1="43.18" y1="33.02" x2="48.26" y2="33.02" width="0.1524" layer="91"/>
<wire x1="48.26" y1="33.02" x2="53.34" y2="33.02" width="0.1524" layer="91"/>
<wire x1="53.34" y1="33.02" x2="53.34" y2="35.56" width="0.1524" layer="91"/>
<wire x1="48.26" y1="33.02" x2="48.26" y2="30.48" width="0.1524" layer="91"/>
<junction x="48.26" y="33.02"/>
<pinref part="U$23" gate="G$1" pin="P$1"/>
</segment>
<segment>
<wire x1="-10.16" y1="0" x2="-10.16" y2="-2.54" width="0.1524" layer="91"/>
<wire x1="-10.16" y1="-2.54" x2="-10.16" y2="-7.62" width="0.1524" layer="91"/>
<wire x1="-20.32" y1="0" x2="-20.32" y2="-2.54" width="0.1524" layer="91"/>
<wire x1="-20.32" y1="-2.54" x2="-10.16" y2="-2.54" width="0.1524" layer="91"/>
<junction x="-10.16" y="-2.54"/>
<pinref part="C2" gate="G$1" pin="1"/>
<pinref part="C3" gate="G$1" pin="2"/>
<pinref part="U$11" gate="G$1" pin="P$1"/>
</segment>
<segment>
<pinref part="IC1" gate="G$1" pin="DGND"/>
<wire x1="45.72" y1="-33.02" x2="50.8" y2="-33.02" width="0.1524" layer="91"/>
<wire x1="50.8" y1="-33.02" x2="50.8" y2="-40.64" width="0.1524" layer="91"/>
<pinref part="U$2" gate="G$1" pin="GND"/>
<wire x1="45.72" y1="-25.4" x2="58.42" y2="-25.4" width="0.1524" layer="91"/>
<wire x1="58.42" y1="-25.4" x2="58.42" y2="-27.94" width="0.1524" layer="91"/>
<wire x1="45.72" y1="-27.94" x2="58.42" y2="-27.94" width="0.1524" layer="91"/>
<pinref part="IC1" gate="G$1" pin="AGND1"/>
<pinref part="IC1" gate="G$1" pin="AGND2"/>
<pinref part="U$25" gate="G$1" pin="P$1"/>
<junction x="58.42" y="-27.94"/>
<wire x1="58.42" y1="-27.94" x2="58.42" y2="-33.02" width="0.1524" layer="91"/>
<wire x1="58.42" y1="-33.02" x2="58.42" y2="-40.64" width="0.1524" layer="91"/>
<wire x1="50.8" y1="-33.02" x2="58.42" y2="-33.02" width="0.1524" layer="91"/>
<junction x="50.8" y="-33.02"/>
<junction x="58.42" y="-33.02"/>
</segment>
<segment>
<pinref part="IC2" gate="G$1" pin="GND"/>
<pinref part="U$32" gate="G$1" pin="GND"/>
<wire x1="22.86" y1="-78.74" x2="22.86" y2="-86.36" width="0.1524" layer="91"/>
</segment>
<segment>
<pinref part="J1" gate="G$1" pin="GND"/>
<pinref part="U$1" gate="G$1" pin="P$1"/>
<wire x1="-10.16" y1="-35.56" x2="-10.16" y2="-40.64" width="0.1524" layer="91"/>
</segment>
<segment>
<pinref part="J2" gate="G$1" pin="GND"/>
<pinref part="U$10" gate="G$1" pin="P$1"/>
<wire x1="154.94" y1="17.78" x2="154.94" y2="12.7" width="0.1524" layer="91"/>
</segment>
<segment>
<pinref part="J3" gate="G$1" pin="GND"/>
<pinref part="U$9" gate="G$1" pin="P$1"/>
<wire x1="154.94" y1="-5.08" x2="154.94" y2="-10.16" width="0.1524" layer="91"/>
</segment>
</net>
<net name="N$37" class="0">
<segment>
<pinref part="IC1" gate="G$1" pin="MCLK"/>
<wire x1="-5.08" y1="-30.48" x2="5.08" y2="-30.48" width="0.1524" layer="91"/>
<pinref part="J1" gate="G$1" pin="SIGNAL"/>
</segment>
</net>
<net name="3V3" class="0">
<segment>
<pinref part="IC2_AVDD2" gate="G$1" pin="VCC"/>
<pinref part="SJ1" gate="G$1" pin="2"/>
<wire x1="63.5" y1="-60.96" x2="63.5" y2="-66.04" width="0.1524" layer="91"/>
</segment>
<segment>
<wire x1="5.08" y1="7.62" x2="0" y2="7.62" width="0.1524" layer="91"/>
<wire x1="0" y1="7.62" x2="0" y2="15.24" width="0.1524" layer="91"/>
<wire x1="5.08" y1="5.08" x2="0" y2="5.08" width="0.1524" layer="91"/>
<wire x1="0" y1="5.08" x2="0" y2="7.62" width="0.1524" layer="91"/>
<wire x1="5.08" y1="0" x2="0" y2="0" width="0.1524" layer="91"/>
<wire x1="0" y1="0" x2="0" y2="5.08" width="0.1524" layer="91"/>
<wire x1="0" y1="7.62" x2="-10.16" y2="7.62" width="0.1524" layer="91"/>
<wire x1="-10.16" y1="7.62" x2="-10.16" y2="5.08" width="0.1524" layer="91"/>
<wire x1="-10.16" y1="7.62" x2="-20.32" y2="7.62" width="0.1524" layer="91"/>
<wire x1="-20.32" y1="7.62" x2="-20.32" y2="5.08" width="0.1524" layer="91"/>
<junction x="-10.16" y="7.62"/>
<junction x="0" y="7.62"/>
<junction x="0" y="5.08"/>
<pinref part="IC1" gate="G$1" pin="AVDD1"/>
<pinref part="U$7" gate="G$1" pin="VCC"/>
<pinref part="IC1" gate="G$1" pin="AVDD2"/>
<pinref part="IC1" gate="G$1" pin="DVDD"/>
<pinref part="C2" gate="G$1" pin="2"/>
<pinref part="C3" gate="G$1" pin="1"/>
</segment>
<segment>
<pinref part="C26" gate="G$1" pin="1"/>
<wire x1="43.18" y1="40.64" x2="43.18" y2="43.18" width="0.1524" layer="91"/>
<pinref part="C25" gate="G$1" pin="2"/>
<wire x1="43.18" y1="43.18" x2="48.26" y2="43.18" width="0.1524" layer="91"/>
<wire x1="48.26" y1="43.18" x2="53.34" y2="43.18" width="0.1524" layer="91"/>
<wire x1="53.34" y1="43.18" x2="53.34" y2="40.64" width="0.1524" layer="91"/>
<pinref part="U$46" gate="G$1" pin="VCC"/>
<wire x1="48.26" y1="45.72" x2="48.26" y2="43.18" width="0.1524" layer="91"/>
<junction x="48.26" y="43.18"/>
</segment>
<segment>
<wire x1="73.66" y1="33.02" x2="73.66" y2="38.1" width="0.1524" layer="91"/>
<pinref part="R1" gate="G$1" pin="2"/>
<pinref part="U$6" gate="G$1" pin="VCC"/>
</segment>
<segment>
<wire x1="104.14" y1="33.02" x2="104.14" y2="35.56" width="0.1524" layer="91"/>
<pinref part="IC8" gate="G$1" pin="VCC"/>
<pinref part="U$8" gate="G$1" pin="VCC"/>
</segment>
<segment>
<wire x1="137.16" y1="-12.7" x2="137.16" y2="-7.62" width="0.1524" layer="91"/>
<pinref part="R6" gate="G$1" pin="2"/>
<pinref part="U$5" gate="G$1" pin="VCC"/>
</segment>
</net>
<net name="EXT_3V3" class="0">
<segment>
<pinref part="SJ1" gate="G$1" pin="1"/>
<label x="71.12" y="-71.12" size="1.778" layer="95"/>
<pinref part="J6" gate="G$1" pin="1"/>
<wire x1="68.58" y1="-71.12" x2="78.74" y2="-71.12" width="0.1524" layer="91"/>
</segment>
</net>
</nets>
</sheet>
</sheets>
</schematic>
</drawing>
<compatibility>
<note version="8.2" severity="warning">
Since Version 8.2, EAGLE supports online libraries. The ids
of those online libraries will not be understood (or retained)
with this version.
</note>
<note version="8.3" severity="warning">
Since Version 8.3, EAGLE supports URNs for individual library
assets (packages, symbols, and devices). The URNs of those assets
will not be understood (or retained) with this version.
</note>
<note version="8.3" severity="warning">
Since Version 8.3, EAGLE supports the association of 3D packages
with devices in libraries, schematics, and board files. Those 3D
packages will not be understood (or retained) with this version.
</note>
</compatibility>
</eagle>
